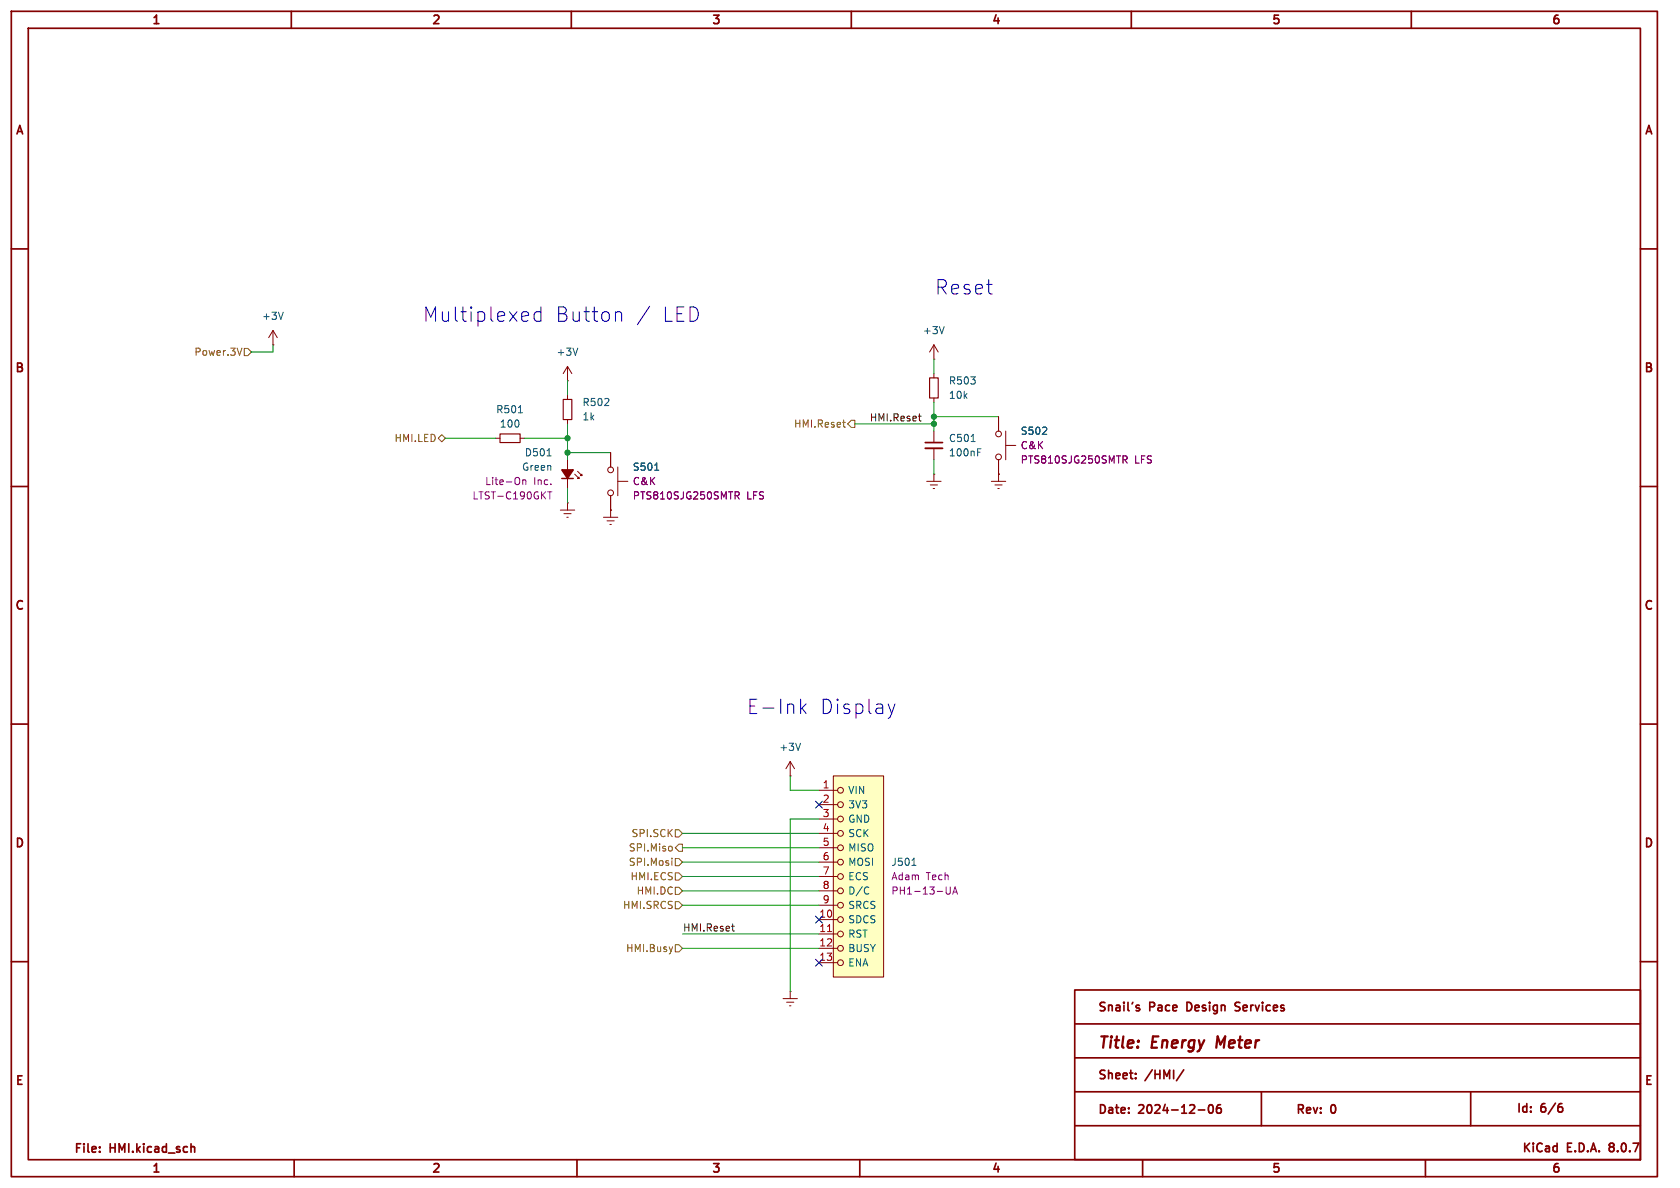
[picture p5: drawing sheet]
<svg xmlns="http://www.w3.org/2000/svg" width="297mm" height="210mm" viewBox="0 0 297 210" stroke-linecap="round" stroke-linejoin="round" font-family="sans-serif">
<g fill="none" stroke="#840000" stroke-width=".3">
<path d="M2 2h291v206h-291zM5 5h285v200h-285zM51.5 2v3M101 2v3M150.5 2v3M200 2v3M249.5 2v3M2 44h3M290 44h3M163.6 78.2h3M2 86h3M290 86h3"/>
<path d="M2 128h3M290 128h3M2 170h3M190 175h100v30h-100zM201.3 178.2l.2 .2-.2 .3M201.3 177.7l.1 .1M210.2 177.2h-.4v1.5h.4M218.3 178.6h.8M219.2 177.3l-.6-.1-.3 .3 .2 .3 .6 .2M290 170h3M190 181h100M190 187h100"/>
<path d="M190 193h100M190 199h100M199.6 196.6v.2M199.6 195.9v.1M200.8 190.5v.2M200.8 189.8v.1M209.3 189.1l-1.3 1.9M211.8 196.2h1.2M213.8 195.4l.2-.1a.81 .81 0 0 1 .6 .6 .81 .81 0 0 1-.3 .8l-.2 .1a.81 .81 0 0 1-.3-1.4zM215.8 195.3a.59 .59 0 0 0-.7 .6v.6l.1 .2 .4 .1 .2-.2 .1-.5-.1-.2h-.5l-.2 .2M223 193v6M260 193v6"/>
<path d="M275.8 195.1h.3M276 195.7l.3 .2v.4l-.3 .3M17.6 203.5v.2M17.6 202.8v.1M33.8 202.8l.2-.1 .3 .1 .1 .9M52 205v3M102 205v3M152 205v3M202 205v3M252 205v3M284.6 202.2v.4M284.6 202.9v.5"/>
</g>
<path d="M215.3 183.2l-.3 2" fill="none" stroke="#840000" stroke-width=".4"/>
<g fill="none" stroke="#840000" stroke-width=".18">
<path d="M48.3 58.4l-.8 1.3M48.3 58.4v2.6M48.3 58.4l.7 1.3M48.3 61h.1M87.6 77.5h.8M91.9 77.5h.8M100.3 67.3h.1M100.3 64.8v2.5M100.3 69.9v.7M100.3 74.2v.7M100.3 64.8l-.7 1.2M100.3 64.8l.8 1.2"/>
<path d="M165.1 63.5h.1M165.1 61l-.8 1.2M165.1 61v2.5M165.1 66v.8M165.1 70.4v.7M165.1 76.2v2M165.1 79.2v2.1M165.1 61l.8 1.2M176.5 73.7v2.5M177.8 76.2v5.1M177.8 78.7h1.8M100.3 81.3v1.8"/>
<path d="M100.3 84.6v1.8M101.6 83.8l.8 .8M102.1 84.6l.3-.3v.3zM102.1 83.3l.8 .8M102.6 84.1l.3-.3v.3zM163.8 85.1h2.6M164.5 85.7h1.2M165 86.4h.2M165.1 83.8h.1M165.1 83.8v1.3M175.3 85.1h2.5M175.9 85.7h1.3"/>
<path d="M176.4 86.4h.3M176.5 83.8h.1M176.5 81.3v3.8M139.7 137.2h.1M139.7 134.6l-.8 1.3M139.7 134.6v2.6M139.7 134.6l.8 1.3"/>
<circle cx="176.5" cy="76.7" r=".51"/>
<circle cx="176.5" cy="80.8" r=".51"/>
</g>
<path d="M50.1 55.2l-.4 1.3M166.9 57.7l-.4 1.3M91.7 73h.7M102.1 61.5l-.4 1.3M171.7 78.1h.7M172.8 79.9h.5M172.8 79.3h.6M184.3 76.8h.7M185 75.6v.5M96.7 80.6h.7M141.5 131.4l-.4 1.3" fill="none" stroke="#006464" stroke-width=".18"/>
<path d="M88.4 76.7h3.5v1.5h-3.5zM99.6 70.6h1.5v3.6h-1.5zM164.3 66.8h1.6v3.6h-1.6z" fill="none" stroke="#840000" stroke-width=".2"/>
<path d="M92.4 84.8v.9M92.4 84.9l.2-.1 .3 .1 .1 .8M96.8 86.9h.8M97.2 86.9v1.3M198.5 80.6h.5l.3 .2-.2 .4-.6 .1M198.8 81.3l.5 .6" fill="none" stroke="#840084" stroke-width=".18"/>
<path d="M163.6 79.2h3" fill="none" stroke="#840000" stroke-width=".33"/>
<path d="M99.3 84.6h2" fill="none" stroke="#840000" stroke-width=".25"/>
<path d="M99.3 83.1h2l-1 1.5z" fill="#840000" stroke="#840000" stroke-width=".25"/>
<path d="M147.3 137.2h8.9v35.5h-8.9z" fill="#ffffc2"/>
<g fill="none" stroke="#840000" stroke-width=".18">
<path d="M176.5 73.7v2.5M99.1 90.2h2.5M99.7 90.8h1.3M100.2 91.4h.3M100.3 88.9h.1M100.3 88.9v1.3M106.7 91.4h2.5M107.3 92.1h1.3M107.8 92.7h.3M107.9 90.2h.1M107.9 80v2.6M107.9 87.6v3.8"/>
<path d="M109.2 82.6v5M109.2 85.1h1.8M176.5 83.8h.1M176.5 81.3v2.5M144.8 139.7h3.3M147.3 137.2h8.9v35.5h-8.9zM144.8 157.5h3.3M144.8 154.9h3.3M144.8 152.4h3.3M144.8 149.9h3.3M144.8 147.3h3.3M144.8 144.8h3.3"/>
<path d="M144.8 142.2h3.3M138.4 176.5h2.6M139.1 177.2h1.2M139.6 177.8h.2M139.7 175.3h.1M139.7 175.3v1.2M144.8 170.2h3.3M144.8 167.6h3.3M144.8 165.1h3.3M144.8 162.6h3.3M144.8 160h3.3"/>
<circle cx="108" cy="87.1" r=".51"/>
<circle cx="108" cy="83.1" r=".51"/>
<circle cx="148.6" cy="139.7" r=".51"/>
<circle cx="148.6" cy="157.5" r=".51"/>
<circle cx="148.6" cy="152.4" r=".51"/>
<circle cx="148.6" cy="154.9" r=".51"/>
<circle cx="148.6" cy="149.9" r=".51"/>
<circle cx="148.6" cy="142.2" r=".51"/>
<circle cx="148.6" cy="144.8" r=".51"/>
<circle cx="148.6" cy="147.3" r=".51"/>
<circle cx="148.6" cy="170.2" r=".51"/>
<circle cx="148.6" cy="167.6" r=".51"/>
<circle cx="148.6" cy="165.1" r=".51"/>
<circle cx="148.6" cy="162.6" r=".51"/>
<circle cx="148.6" cy="160" r=".51"/>
</g>
<path d="M146.3 164.7h.7" fill="none" stroke="#a90000" stroke-width=".18"/>
<path d="M184.3 76.8h.7M185 75.6v.5M115.7 83.1h.8M153.3 156.8l.3 .1M153.6 157.9l-.3 .2M161.2 153h.7" fill="none" stroke="#006464" stroke-width=".18"/>
<path d="M130 86.9h.4l.3 .3-.1 .3-.6 .1M130.3 87.6l.4 .6M198.5 80.6h.5l.3 .2-.2 .4-.6 .1M198.8 81.3l.5 .6M167.3 156.8v1l.2 .3 .4-.1 .1-.2v-1M168.4 158.1l.4-1.3 .5 1.3M168.5 157.7h.6" fill="none" stroke="#840084" stroke-width=".18"/>
<g fill="none" stroke="#725600" stroke-width=".18">
<path d="M42.8 61.5l-.5 1.3M43.2 61.6h.6l.6 .6-.6 .7h-.6zM77.5 77.5l.6-.7 .6 .7-.6 .6zM149 74.7h.4M149.2 75.4l.2 .1M150.5 74.3h.6v1.3h-.6l-.6-.7zM118.6 149.6l.2 .2v.4l-.2 .2M118.8 151.7v.1M118.8 152.1v.9M119.4 151.8h.6l.6 .6-.6 .6h-.6zM119.4 159.4h.6l.6 .6-.6 .7h-.6zM119.4 156.8h.6l.6 .7-.6 .6h-.6z"/>
<path d="M119.4 154.3h.6l.6 .6-.6 .7h-.6zM119.4 146.7h.6l.6 .6-.6 .7h-.6zM120 149.2h.6v1.3h-.6l-.6-.6zM118.9 167.4l-.3 .8M119.4 167h.6l.6 .6-.6 .7h-.6z"/>
</g>
<path d="M162.4 73.6h.4M162.6 74.4h.2M129.3 163.7h.5M129.6 164.5l.2 .1" fill="none" stroke="#0f0f0f" stroke-width=".18"/>
<path d="M95.6 54.3v2.5M95.6 55.2l-.7-.1-.5 .5v.7l.3 .4 .2 .1 .7-.1M109.2 55.1l.6 .1 .1 .3v1.3M114.9 54.1l-2.2 3.3M141.5 123.6v2.5M141.8 125.2l.7 .9M142.5 124.4l-1 1M158.2 124.4l-.6 1.7" fill="none" stroke="#0000c2" stroke-width=".18"/>
<g fill="none" stroke="#009600" stroke-width=".18">
<path d="M48.3 61v1.2h-3.9M78.7 77.5h8.9M92.7 77.5h7.6M100.3 67.3v2.6M100.3 74.9v6.4M151.1 74.9h14M165.1 63.5v2.5M165.1 71.1v5.1M165.1 73.7h11.4M100.3 86.4v2.5M100.3 80h7.6M165.1 81.3v2.5"/>
<path d="M139.7 137.2v2.5h5.1M120.6 157.5h24.2M120.6 147.3h24.2M120.6 149.9h24.2M120.6 152.4h24.2M120.6 154.9h24.2M144.8 144.8h-5.1v30.5M120.6 165.1h24.2M120.6 167.6h24.2M120.6 160h24.2"/>
</g>
<path d="M144.2 141.6l1.2 1.2M145.4 141.6l-1.2 1.2M144.2 169.6l1.2 1.2M144.2 162l1.2 1.2M145.4 169.6l-1.2 1.2M145.4 162l-1.2 1.2" fill="none" stroke="#000084" stroke-width=".18"/>
<g fill="#009600" stroke="#009600" stroke-width=".18">
<circle cx="165.1" cy="74.9" r=".46"/>
<circle cx="165.1" cy="73.7" r=".46"/>
<circle cx="100.3" cy="77.5" r=".46"/>
<circle cx="100.3" cy="80" r=".46"/>
</g>
<g font-size="3.5" fill="#0000c2">
<text x="165.3" y="52.3">Reset</text>
<text x="74.7" y="57.1">Multiplexed</text>
<text x="98.1" y="57.1">Button</text>
<text x="116.9" y="57.1">LED</text>
<text x="132" y="126.5">E-Ink</text>
<text x="144.9" y="126.5">Display</text>
</g>
<g font-size="2.8" fill="#840000">
<text x="194" y="185.9">Title:</text>
<text x="203.7" y="185.9">Energy</text>
<text x="215.9" y="185.9">Meter</text>
</g>
<g font-size="2.1" fill="#840000">
<text x="26.7" y="4.7">1</text>
<text x="76.3" y="4.7">2</text>
<text x="125.8" y="4.7">3</text>
<text x="175.2" y="4.7">4</text>
<text x="224.7" y="4.7">5</text>
<text x="274.2" y="4.7">6</text>
<text x="2.6" y="24.2">A</text>
<text x="290.6" y="24.2">A</text>
<text x="2.5" y="66.2">B</text>
<text x="290.5" y="66.2">B</text>
<text x="2.5" y="108.2">C</text>
<text x="290.5" y="108.2">C</text>
<text x="2.5" y="150.2">D</text>
<text x="290.5" y="150.2">D</text>
<text x="194" y="179.2">Snail's</text>
<text x="203.3" y="179.2">Pace</text>
<text x="210.5" y="179.2">Design</text>
<text x="219.7" y="179.2">Services</text>
<text x="194" y="191.2">Sheet:</text>
<text x="202.7" y="191.2">/HMI/</text>
<text x="2.5" y="192.2">E</text>
<text x="194" y="197.3">Date:</text>
<text x="201.5" y="197.3">2024-12-06</text>
<text x="229" y="197.3">Rev:</text>
<text x="235.4" y="197.3">0</text>
<text x="268" y="197.1">Id:</text>
<text x="272.5" y="197.1">6/6</text>
<text x="290.5" y="192.2">E</text>
<text x="13" y="204.2">File:</text>
<text x="19.5" y="204.2">HMI.kicad_sch</text>
<text x="26.7" y="207.7">1</text>
<text x="76.3" y="207.7">2</text>
<text x="125.8" y="207.7">3</text>
<text x="175.2" y="207.7">4</text>
<text x="224.7" y="207.7">5</text>
<text x="269" y="204.1">KiCad</text>
<text x="274.2" y="207.7">6</text>
<text x="277.2" y="204.1">E.D.A.</text>
<text x="285.2" y="204.1">8.0.7</text>
</g>
<g font-size="1.8" fill="#006464">
<text x="46.2" y="56.7">+3V</text>
<text x="163.1" y="59.3">+3V</text>
<text x="98.3" y="63.1">+3V</text>
<text x="102.9" y="72">R502</text>
<text x="167.6" y="68.2">R503</text>
<text x="167.6" y="70.7">10k</text>
<text x="87.6" y="73.3">R501</text>
<text x="88.3" y="75.8">100</text>
<text x="102.9" y="74.5">1k</text>
<text x="180.3" y="77.1">S502</text>
<text x="92.2" y="83.4">Green</text>
<text x="92.7" y="80.9">D501</text>
<text x="111.8" y="83.4">S501</text>
<text x="167.6" y="78.3">C501</text>
<text x="167.6" y="80.9">100nF</text>
<text x="137.7" y="132.9">+3V</text>
<text x="149.9" y="140.6">VIN</text>
<text x="149.9" y="143.1">3V3</text>
<text x="149.9" y="145.6">GND</text>
<text x="149.9" y="148.2">SCK</text>
<text x="149.9" y="150.7">MISO</text>
<text x="149.9" y="153.3">MOSI</text>
<text x="149.9" y="155.8">ECS</text>
<text x="157.5" y="153.3">J501</text>
<text x="149.9" y="158.3">D/C</text>
<text x="149.9" y="160.9">SRCS</text>
<text x="149.9" y="163.4">SDCS</text>
<text x="149.9" y="166">RST</text>
<text x="149.9" y="168.5">BUSY</text>
<text x="149.9" y="171">ENA</text>
</g>
<g font-size="1.8" fill="#725600">
<text x="34.3" y="63.1">Power.3V</text>
<text x="140.3" y="75.8">HMI.Reset</text>
<text x="69.6" y="78.3">HMI.LED</text>
<text x="111.5" y="148.2">SPI.SCK</text>
<text x="111.1" y="153.3">SPI.Mosi</text>
<text x="111.1" y="150.7">SPI.Miso</text>
<text x="111.4" y="155.8">HMI.ECS</text>
<text x="110" y="160.9">HMI.SRCS</text>
<text x="112.5" y="158.3">HMI.DC</text>
<text x="110.6" y="168.5">HMI.Busy</text>
</g>
<g font-size="1.8" fill="#0f0f0f">
<text x="153.7" y="74.6">HMI.Reset</text>
<text x="120.6" y="164.8">HMI.Reset</text>
</g>
<g font-size="1.8" fill="#840084">
<text x="180.3" y="82.1">PTS810SJG250SMTR</text>
<text x="180.3" y="79.6">C&amp;K</text>
<text x="200.6" y="82.1">LFS</text>
<text x="83.4" y="88.5">LTST-C190GKT</text>
<text x="85.7" y="86">Lite-On</text>
<text x="94.3" y="86">Inc.</text>
<text x="111.8" y="88.5">PTS810SJG250SMTR</text>
<text x="111.8" y="86">C&amp;K</text>
<text x="132" y="88.5">LFS</text>
<text x="157.5" y="155.8">Adam</text>
<text x="163.7" y="155.8">Tech</text>
<text x="157.5" y="158.3">PH1-13-UA</text>
</g>
<g font-size="1.8" fill="#a90000">
<text x="145.3" y="139.4">1</text>
<text x="145.3" y="142">2</text>
<text x="145.3" y="144.5">3</text>
<text x="145.3" y="147.1">4</text>
<text x="145.3" y="149.6">5</text>
<text x="145.3" y="152.1">6</text>
<text x="145.3" y="154.7">7</text>
<text x="145.3" y="157.2">8</text>
<text x="145.3" y="159.8">9</text>
<text x="144.7" y="162.3">10</text>
<text x="144.7" y="164.8">11</text>
<text x="144.7" y="167.4">12</text>
<text x="144.7" y="169.9">13</text>
</g>
</svg>
